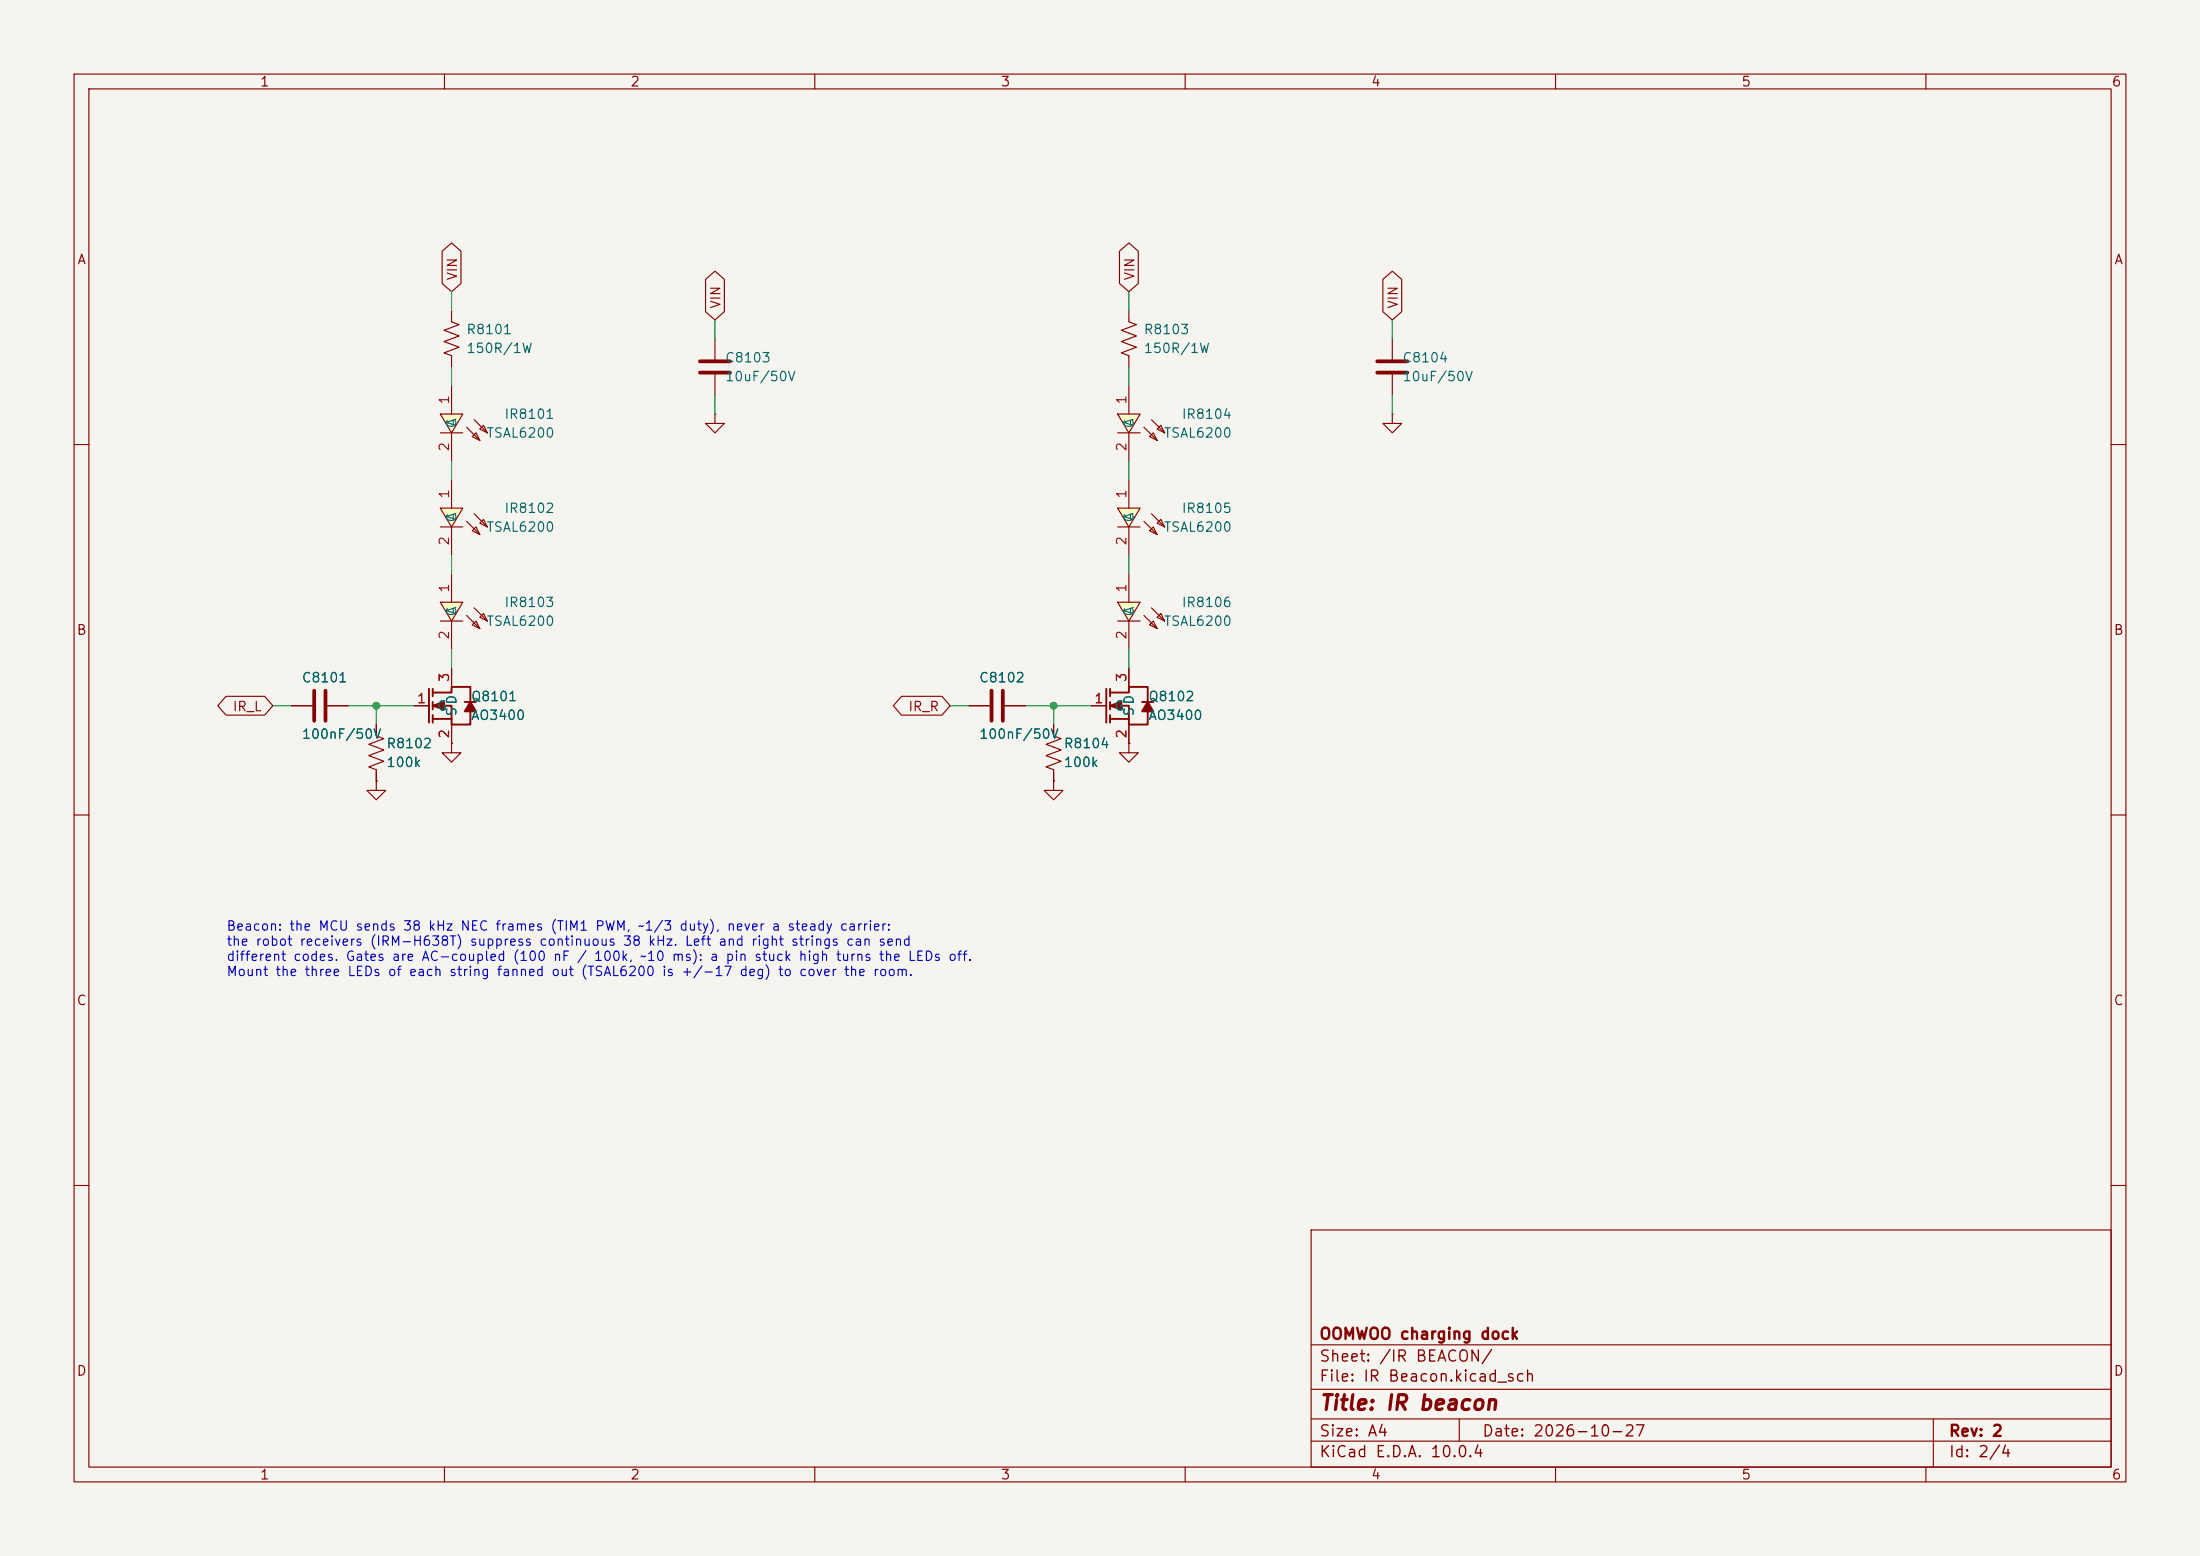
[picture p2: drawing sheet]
(kicad_sch
 (version 20260306)
 (generator "eeschema")
 (generator_version "10.0")
 (paper "A4")
 (title_block
  (title "IR beacon")
  (date "2026-10-27")
  (rev "2")
  (company "OOMWOO charging dock"))
 (lib_symbols
  (symbol "Device:C"
   (pin_numbers (hide yes))
   (pin_names
    (offset 0.254)) (exclude_from_sim no) (in_bom yes) (on_board yes)
   (in_pos_files yes)
   (duplicate_pin_numbers_are_jumpers no)
   (property "Reference" "C" (at 0.635 2.54 0) (show_name no) (do_not_autoplace no) (effects (font (size 1.27 1.27)) (justify left)))
   (property "Value" "C" (at 0.635 -2.54 0) (show_name no) (do_not_autoplace no) (effects (font (size 1.27 1.27)) (justify left)))
   (property "Footprint" "" (at 0.9652 -3.81 0) (show_name no) (do_not_autoplace no) (hide yes) (effects (font (size 1.27 1.27))))
   (property "Datasheet" "" (at 0 0 0) (show_name no) (do_not_autoplace no) (hide yes) (effects (font (size 1.27 1.27))))
   (property "Description" "Unpolarized capacitor" (at 0 0 0) (show_name no) (do_not_autoplace no) (hide yes) (effects (font (size 1.27 1.27))))
   (symbol "C_0_1"
    (polyline (pts (xy -2.032 0.762) (xy 2.032 0.762)) (stroke (width 0.508) (type default)) (fill (type none)))
    (polyline (pts (xy -2.032 -0.762) (xy 2.032 -0.762)) (stroke (width 0.508) (type default)) (fill (type none))))
   (symbol "C_1_1"
    (pin passive line (at 0 3.81 270) (length 2.794) (name "" (effects (font (size 1.27 1.27)))) (number "1" (effects (font (size 1.27 1.27)))))
    (pin passive line (at 0 -3.81 90) (length 2.794) (name "" (effects (font (size 1.27 1.27)))) (number "2" (effects (font (size 1.27 1.27))))))
   (embedded_fonts no))
  (symbol "Device:R_US"
   (pin_numbers (hide yes))
   (pin_names
    (offset 0)) (exclude_from_sim no) (in_bom yes) (on_board yes)
   (in_pos_files yes)
   (duplicate_pin_numbers_are_jumpers no)
   (property "Reference" "R" (at 2.54 0 90) (show_name no) (do_not_autoplace no) (effects (font (size 1.27 1.27))))
   (property "Value" "R_US" (at -2.54 0 90) (show_name no) (do_not_autoplace no) (effects (font (size 1.27 1.27))))
   (property "Footprint" "" (at 1.016 -0.254 90) (show_name no) (do_not_autoplace no) (hide yes) (effects (font (size 1.27 1.27))))
   (property "Datasheet" "" (at 0 0 0) (show_name no) (do_not_autoplace no) (hide yes) (effects (font (size 1.27 1.27))))
   (property "Description" "Resistor, US symbol" (at 0 0 0) (show_name no) (do_not_autoplace no) (hide yes) (effects (font (size 1.27 1.27))))
   (symbol "R_US_0_1"
    (polyline (pts (xy 0 2.286) (xy 0 2.54)) (stroke (width 0) (type default)) (fill (type none)))
    (polyline (pts (xy 0 2.286) (xy 1.016 1.905) (xy 0 1.524) (xy -1.016 1.143) (xy 0 0.762)) (stroke (width 0) (type default)) (fill (type none)))
    (polyline (pts (xy 0 0.762) (xy 1.016 0.381) (xy 0 0) (xy -1.016 -0.381) (xy 0 -0.762)) (stroke (width 0) (type default)) (fill (type none)))
    (polyline (pts (xy 0 -0.762) (xy 1.016 -1.143) (xy 0 -1.524) (xy -1.016 -1.905) (xy 0 -2.286)) (stroke (width 0) (type default)) (fill (type none)))
    (polyline (pts (xy 0 -2.286) (xy 0 -2.54)) (stroke (width 0) (type default)) (fill (type none))))
   (symbol "R_US_1_1"
    (pin passive line (at 0 3.81 270) (length 1.27) (name "" (effects (font (size 1.27 1.27)))) (number "1" (effects (font (size 1.27 1.27)))))
    (pin passive line (at 0 -3.81 90) (length 1.27) (name "" (effects (font (size 1.27 1.27)))) (number "2" (effects (font (size 1.27 1.27))))))
   (embedded_fonts no))
  (symbol "JLCImport:AO3400"
   (pin_names
    (offset 1.016)) (exclude_from_sim no) (in_bom yes) (on_board yes)
   (in_pos_files yes)
   (duplicate_pin_numbers_are_jumpers no)
   (property "Reference" "Q" (at 0 7.08 0) (show_name no) (do_not_autoplace no) (effects (font (size 1.27 1.27))))
   (property "Value" "AO3400" (at 0 -7.08 0) (show_name no) (do_not_autoplace no) (effects (font (size 1.27 1.27))))
   (property "Footprint" "JLCImport:AO3400" (at 0 0 0) (show_name no) (do_not_autoplace no) (hide yes) (effects (font (size 1.27 1.27))))
   (property "Datasheet" "https://wmsc.lcsc.com/wmsc/upload/file/pdf/v2/lcsc/2403011756_FOSAN-AO3400_C20628874.pdf" (at 0 0 0) (show_name no) (do_not_autoplace no) (hide yes) (effects (font (size 1.27 1.27))))
   (property "Description" "30V 5.8A N-channel MOSFET, 25mOhm@4.5V, Vgs +/-12V, Vth 0.65-1.5V, SOT-23" (at 0 0 0) (show_name no) (do_not_autoplace no) (hide yes) (effects (font (size 1.27 1.27))))
   (property "LCSC" "C20628874" (at 0 0 0) (show_name no) (do_not_autoplace no) (hide yes) (effects (font (size 1.27 1.27))))
   (property "Manufacturer" "FOSAN" (at 0 0 0) (show_name no) (do_not_autoplace no) (hide yes) (effects (font (size 1.27 1.27))))
   (property "Manufacturer Part" "AO3400" (at 0 0 0) (show_name no) (do_not_autoplace no) (hide yes) (effects (font (size 1.27 1.27))))
   (symbol "AO3400_0_1"
    (polyline (pts (xy -3.048 2.286) (xy -3.048 -2.286)) (stroke (width 0.254) (type solid)) (fill (type none)))
    (polyline (pts (xy -2.54 2.286) (xy -2.54 1.27)) (stroke (width 0.254) (type solid)) (fill (type none)))
    (polyline (pts (xy -2.54 1.778) (xy 0 1.778) (xy 0 2.54) (xy 2.54 2.54) (xy 2.54 0.508)) (stroke (width 0.254) (type solid)) (fill (type none)))
    (polyline (pts (xy -2.54 0) (xy -1.016 -0.508) (xy -1.016 0.508) (xy -2.54 0)) (stroke (width 0.254) (type solid)) (fill (type outline)))
    (polyline (pts (xy -2.54 0) (xy 0 0) (xy 0 -2.54) (xy 2.54 -2.54) (xy 2.54 -0.762)) (stroke (width 0.254) (type solid)) (fill (type none)))
    (polyline (pts (xy -2.54 -0.508) (xy -2.54 0.508)) (stroke (width 0.254) (type solid)) (fill (type none)))
    (polyline (pts (xy -2.54 -2.286) (xy -2.54 -1.27)) (stroke (width 0.254) (type solid)) (fill (type none)))
    (polyline (pts (xy 0 -1.778) (xy -2.54 -1.778)) (stroke (width 0.254) (type solid)) (fill (type none)))
    (polyline (pts (xy 2.54 0.508) (xy 1.778 -0.762) (xy 3.302 -0.762) (xy 2.54 0.508)) (stroke (width 0.254) (type solid)) (fill (type outline)))
    (polyline (pts (xy 3.302 0.508) (xy 3.048 0.508) (xy 2.032 0.508) (xy 1.778 0.508)) (stroke (width 0.254) (type solid)) (fill (type none)))
    (pin unspecified line (at -5.08 0 0) (length 2.032) (name "G" (effects (font (size 1.27 1.27)))) (number "1" (effects (font (size 1.27 1.27)))))
    (pin unspecified line (at 0 -5.08 90) (length 2.54) (name "S" (effects (font (size 1.27 1.27)))) (number "2" (effects (font (size 1.27 1.27)))))
    (pin unspecified line (at 0 5.08 270) (length 2.54) (name "D" (effects (font (size 1.27 1.27)))) (number "3" (effects (font (size 1.27 1.27))))))
   (embedded_fonts no))
  (symbol "JLCImport:TSAL6200" (exclude_from_sim no) (in_bom yes) (on_board yes)
   (in_pos_files yes)
   (duplicate_pin_numbers_are_jumpers no)
   (property "Reference" "IR" (at 0 3.81 0) (show_name no) (do_not_autoplace no) (effects (font (size 1.27 1.27))))
   (property "Value" "TSAL6200" (at 0 -6.35 0) (show_name no) (do_not_autoplace no) (effects (font (size 1.27 1.27))))
   (property "Footprint" "JLCImport:TSAL6200" (at 0 -8.89 0) (show_name no) (do_not_autoplace no) (hide yes) (effects (font (size 1.27 1.27))))
   (property "Datasheet" "https://lcsc.com/product-detail/Infrared-IR-LEDs_VISHAY_TSAL6200_TSAL6200_C55528.html" (at 0 -11.43 0) (show_name no) (do_not_autoplace no) (hide yes) (effects (font (size 1.27 1.27))))
   (property "Description" "TSAL6200" (at 0 0 0) (show_name no) (do_not_autoplace no) (hide yes) (effects (font (size 1.27 1.27))))
   (property "Manufacturer" "VISHAY(威世)" (at 0 -13.97 0) (show_name no) (do_not_autoplace no) (hide yes) (effects (font (size 1.27 1.27))))
   (property "MPN" "TSAL6200" (at 0 -16.51 0) (show_name no) (do_not_autoplace no) (hide yes) (effects (font (size 1.27 1.27))))
   (property "LCSC Part" "C55528" (at 0 -19.05 0) (show_name no) (do_not_autoplace no) (hide yes) (effects (font (size 1.27 1.27))))
   (symbol "TSAL6200_0_1"
    (polyline (pts (xy -1.27 -2.79) (xy 1.27 -1.27) (xy -1.27 0.25) (xy -1.27 -2.79)) (stroke (width 0) (type default)) (fill (type background)))
    (polyline (pts (xy -0.51 1.78) (xy 1.27 3.56)) (stroke (width 0) (type default)) (fill (type none)))
    (polyline (pts (xy 0.51 0.76) (xy 2.29 2.54)) (stroke (width 0) (type default)) (fill (type none)))
    (polyline (pts (xy 1.27 3.56) (xy 0.25 3.05) (xy 0.76 2.54) (xy 1.27 3.56)) (stroke (width 0) (type default)) (fill (type background)))
    (polyline (pts (xy 1.27 0.25) (xy 1.27 -2.79)) (stroke (width 0) (type default)) (fill (type none)))
    (polyline (pts (xy 2.29 2.54) (xy 1.27 2.03) (xy 1.78 1.52) (xy 2.29 2.54)) (stroke (width 0) (type default)) (fill (type background)))
    (pin passive line (at -5.08 -1.27 0) (length 3.81) (name "A" (effects (font (size 1.27 1.27)))) (number "1" (effects (font (size 1.27 1.27)))))
    (pin passive line (at 5.08 -1.27 180) (length 3.81) (name "C" (effects (font (size 1.27 1.27)))) (number "2" (effects (font (size 1.27 1.27))))))
   (embedded_fonts no))
  (symbol "power:GND"
   (power global)
   (pin_numbers (hide yes))
   (pin_names
    (offset 0) (hide yes)) (exclude_from_sim no) (in_bom yes) (on_board yes)
   (in_pos_files yes)
   (duplicate_pin_numbers_are_jumpers no)
   (property "Reference" "#PWR" (at 0 -6.35 0) (show_name no) (do_not_autoplace no) (hide yes) (effects (font (size 1.27 1.27))))
   (property "Value" "GND" (at 0 -3.81 0) (show_name no) (do_not_autoplace no) (effects (font (size 1.27 1.27))))
   (property "Footprint" "" (at 0 0 0) (show_name no) (do_not_autoplace no) (hide yes) (effects (font (size 1.27 1.27))))
   (property "Datasheet" "" (at 0 0 0) (show_name no) (do_not_autoplace no) (hide yes) (effects (font (size 1.27 1.27))))
   (property "Description" "Power symbol creates a global label with name \"GND\" , ground" (at 0 0 0) (show_name no) (do_not_autoplace no) (hide yes) (effects (font (size 1.27 1.27))))
   (symbol "GND_0_1"
    (polyline (pts (xy 0 0) (xy 0 -1.27) (xy 1.27 -1.27) (xy 0 -2.54) (xy -1.27 -1.27) (xy 0 -1.27)) (stroke (width 0) (type default)) (fill (type none))))
   (symbol "GND_1_1"
    (pin power_in line (at 0 0 270) (length 0) (name "" (effects (font (size 1.27 1.27)))) (number "1" (effects (font (size 1.27 1.27))))))
   (embedded_fonts no)))
 (symbol
  (lib_id "Device:R_US")
  (at 60.96 45.72 0)
  (unit 1)
  (body_style 1)
  (exclude_from_sim no)
  (in_bom yes)
  (on_board yes)
  (in_pos_files yes)
  (dnp no)
  (property "Reference" "R8101" (at 62.865 44.45 0) (show_name no) (do_not_autoplace no) (effects (font (size 1.27 1.27)) (justify left)))
  (property "Value" "150R/1W" (at 62.865 46.99 0) (show_name no) (do_not_autoplace no) (effects (font (size 1.27 1.27)) (justify left)))
  (property "Footprint" "Resistor_SMD:R_2512_6332Metric" (at 60.96 45.72 0) (hide yes) (show_name no) (do_not_autoplace no) (effects (font (size 1.27 1.27))))
  (property "Datasheet" "" (at 60.96 45.72 0) (hide yes) (show_name no) (do_not_autoplace no) (effects (font (size 1.27 1.27))))
  (property "Description" "LED current ~100 mA peak from 20 V (3 x TSAL6200)" (at 60.96 45.72 0) (hide yes) (show_name no) (do_not_autoplace no) (effects (font (size 1.27 1.27))))
  (property "LCSC" "C25471" (at 60.96 45.72 0) (hide yes) (show_name no) (do_not_autoplace no) (effects (font (size 1.27 1.27))))
  (pin "1")
  (pin "2"))
 (wire
  (pts (xy 60.96 41.91) (xy 60.96 39.37))
  (stroke (width 0) (type default)))
 (global_label "VIN"
  (shape bidirectional)
  (at 60.96 39.37 90)
  (fields_autoplaced yes)
  (effects (font (size 1.27 1.27)) (justify left))
  (property "Intersheetrefs" "${INTERSHEET_REFS}" (at 60.96 39.37 90) (hide yes) (show_name no) (do_not_autoplace no) (effects (font (size 1.27 1.27)) (justify left))))
 (symbol
  (lib_id "JLCImport:TSAL6200")
  (at 62.23 57.15 270)
  (unit 1)
  (body_style 1)
  (exclude_from_sim no)
  (in_bom yes)
  (on_board yes)
  (in_pos_files yes)
  (dnp no)
  (property "Reference" "IR8101" (at 74.93 55.88 90) (show_name no) (do_not_autoplace no) (effects (font (size 1.27 1.27)) (justify right)))
  (property "Value" "TSAL6200" (at 74.93 58.42 90) (show_name no) (do_not_autoplace no) (effects (font (size 1.27 1.27)) (justify right)))
  (property "Footprint" "JLCImport:TSAL6200" (at 62.23 57.15 0) (hide yes) (show_name no) (do_not_autoplace no) (effects (font (size 1.27 1.27))))
  (property "Datasheet" "" (at 62.23 57.15 0) (hide yes) (show_name no) (do_not_autoplace no) (effects (font (size 1.27 1.27))))
  (property "Description" "940 nm IR LED, 100 mA, +/-17 deg (fan them out)" (at 62.23 57.15 0) (hide yes) (show_name no) (do_not_autoplace no) (effects (font (size 1.27 1.27))))
  (property "LCSC" "C55528" (at 62.23 57.15 0) (hide yes) (show_name no) (do_not_autoplace no) (effects (font (size 1.27 1.27))))
  (pin "1")
  (pin "2"))
 (wire
  (pts (xy 60.96 49.53) (xy 60.96 52.07))
  (stroke (width 0) (type default)))
 (symbol
  (lib_id "JLCImport:TSAL6200")
  (at 62.23 69.85 270)
  (unit 1)
  (body_style 1)
  (exclude_from_sim no)
  (in_bom yes)
  (on_board yes)
  (in_pos_files yes)
  (dnp no)
  (property "Reference" "IR8102" (at 74.93 68.58 90) (show_name no) (do_not_autoplace no) (effects (font (size 1.27 1.27)) (justify right)))
  (property "Value" "TSAL6200" (at 74.93 71.12 90) (show_name no) (do_not_autoplace no) (effects (font (size 1.27 1.27)) (justify right)))
  (property "Footprint" "JLCImport:TSAL6200" (at 62.23 69.85 0) (hide yes) (show_name no) (do_not_autoplace no) (effects (font (size 1.27 1.27))))
  (property "Datasheet" "" (at 62.23 69.85 0) (hide yes) (show_name no) (do_not_autoplace no) (effects (font (size 1.27 1.27))))
  (property "Description" "940 nm IR LED, 100 mA, +/-17 deg (fan them out)" (at 62.23 69.85 0) (hide yes) (show_name no) (do_not_autoplace no) (effects (font (size 1.27 1.27))))
  (property "LCSC" "C55528" (at 62.23 69.85 0) (hide yes) (show_name no) (do_not_autoplace no) (effects (font (size 1.27 1.27))))
  (pin "1")
  (pin "2"))
 (wire
  (pts (xy 60.96 62.23) (xy 60.96 64.77))
  (stroke (width 0) (type default)))
 (symbol
  (lib_id "JLCImport:TSAL6200")
  (at 62.23 82.55 270)
  (unit 1)
  (body_style 1)
  (exclude_from_sim no)
  (in_bom yes)
  (on_board yes)
  (in_pos_files yes)
  (dnp no)
  (property "Reference" "IR8103" (at 74.93 81.28 90) (show_name no) (do_not_autoplace no) (effects (font (size 1.27 1.27)) (justify right)))
  (property "Value" "TSAL6200" (at 74.93 83.82 90) (show_name no) (do_not_autoplace no) (effects (font (size 1.27 1.27)) (justify right)))
  (property "Footprint" "JLCImport:TSAL6200" (at 62.23 82.55 0) (hide yes) (show_name no) (do_not_autoplace no) (effects (font (size 1.27 1.27))))
  (property "Datasheet" "" (at 62.23 82.55 0) (hide yes) (show_name no) (do_not_autoplace no) (effects (font (size 1.27 1.27))))
  (property "Description" "940 nm IR LED, 100 mA, +/-17 deg (fan them out)" (at 62.23 82.55 0) (hide yes) (show_name no) (do_not_autoplace no) (effects (font (size 1.27 1.27))))
  (property "LCSC" "C55528" (at 62.23 82.55 0) (hide yes) (show_name no) (do_not_autoplace no) (effects (font (size 1.27 1.27))))
  (pin "1")
  (pin "2"))
 (wire
  (pts (xy 60.96 74.93) (xy 60.96 77.47))
  (stroke (width 0) (type default)))
 (symbol
  (lib_id "JLCImport:AO3400")
  (at 60.96 95.25 0)
  (unit 1)
  (body_style 1)
  (exclude_from_sim no)
  (in_bom yes)
  (on_board yes)
  (in_pos_files yes)
  (dnp no)
  (property "Reference" "Q8101" (at 63.5 93.98 0) (show_name no) (do_not_autoplace no) (effects (font (size 1.27 1.27)) (justify left)))
  (property "Value" "AO3400" (at 63.5 96.52 0) (show_name no) (do_not_autoplace no) (effects (font (size 1.27 1.27)) (justify left)))
  (property "Footprint" "JLCImport:AO3400" (at 60.96 95.25 0) (hide yes) (show_name no) (do_not_autoplace no) (effects (font (size 1.27 1.27))))
  (property "Datasheet" "" (at 60.96 95.25 0) (hide yes) (show_name no) (do_not_autoplace no) (effects (font (size 1.27 1.27))))
  (property "Description" "IR LED switch" (at 60.96 95.25 0) (hide yes) (show_name no) (do_not_autoplace no) (effects (font (size 1.27 1.27))))
  (property "LCSC" "C20628874" (at 60.96 95.25 0) (hide yes) (show_name no) (do_not_autoplace no) (effects (font (size 1.27 1.27))))
  (pin "1")
  (pin "2")
  (pin "3"))
 (symbol
  (lib_id "power:GND")
  (at 60.96 100.33 0)
  (unit 1)
  (body_style 1)
  (exclude_from_sim no)
  (in_bom yes)
  (on_board yes)
  (in_pos_files yes)
  (dnp no)
  (property "Reference" "#PWR0828" (at 60.96 100.33 0) (hide yes) (show_name no) (do_not_autoplace no) (effects (font (size 1.27 1.27))))
  (property "Value" "GND" (at 60.96 105.41 0) (hide yes) (show_name no) (do_not_autoplace no) (effects (font (size 1.27 1.27))))
  (property "Footprint" "" (at 60.96 100.33 0) (hide yes) (show_name no) (do_not_autoplace no) (effects (font (size 1.27 1.27))))
  (property "Datasheet" "" (at 60.96 100.33 0) (hide yes) (show_name no) (do_not_autoplace no) (effects (font (size 1.27 1.27))))
  (property "Description" "" (at 60.96 100.33 0) (hide yes) (show_name no) (do_not_autoplace no) (effects (font (size 1.27 1.27))))
  (pin "1"))
 (wire
  (pts (xy 60.96 87.63) (xy 60.96 90.17))
  (stroke (width 0) (type default)))
 (symbol
  (lib_id "Device:C")
  (at 43.18 95.25 90)
  (unit 1)
  (body_style 1)
  (exclude_from_sim no)
  (in_bom yes)
  (on_board yes)
  (in_pos_files yes)
  (dnp no)
  (property "Reference" "C8101" (at 40.64 91.44 90) (show_name no) (do_not_autoplace no) (effects (font (size 1.27 1.27)) (justify right)))
  (property "Value" "100nF/50V" (at 40.64 99.06 90) (show_name no) (do_not_autoplace no) (effects (font (size 1.27 1.27)) (justify right)))
  (property "Footprint" "Capacitor_SMD:C_0603_1608Metric" (at 43.18 95.25 0) (hide yes) (show_name no) (do_not_autoplace no) (effects (font (size 1.27 1.27))))
  (property "Datasheet" "" (at 43.18 95.25 0) (hide yes) (show_name no) (do_not_autoplace no) (effects (font (size 1.27 1.27))))
  (property "Description" "" (at 43.18 95.25 0) (hide yes) (show_name no) (do_not_autoplace no) (effects (font (size 1.27 1.27))))
  (property "LCSC" "C1591" (at 43.18 95.25 0) (hide yes) (show_name no) (do_not_autoplace no) (effects (font (size 1.27 1.27))))
  (pin "1")
  (pin "2"))
 (wire
  (pts (xy 39.37 95.25) (xy 36.83 95.25))
  (stroke (width 0) (type default)))
 (global_label "IR_L"
  (shape bidirectional)
  (at 36.83 95.25 180)
  (fields_autoplaced yes)
  (effects (font (size 1.27 1.27)) (justify right))
  (property "Intersheetrefs" "${INTERSHEET_REFS}" (at 36.83 95.25 180) (hide yes) (show_name no) (do_not_autoplace no) (effects (font (size 1.27 1.27)) (justify right))))
 (wire
  (pts (xy 46.99 95.25) (xy 55.88 95.25))
  (stroke (width 0) (type default)))
 (junction
  (at 50.8 95.25)
  (diameter 0)
  (color 0 0 0 0))
 (wire
  (pts (xy 50.8 95.25) (xy 50.8 97.79))
  (stroke (width 0) (type default)))
 (symbol
  (lib_id "Device:R_US")
  (at 50.8 101.6 0)
  (unit 1)
  (body_style 1)
  (exclude_from_sim no)
  (in_bom yes)
  (on_board yes)
  (in_pos_files yes)
  (dnp no)
  (property "Reference" "R8102" (at 52.07 100.33 0) (show_name no) (do_not_autoplace no) (effects (font (size 1.27 1.27)) (justify left)))
  (property "Value" "100k" (at 52.07 102.87 0) (show_name no) (do_not_autoplace no) (effects (font (size 1.27 1.27)) (justify left)))
  (property "Footprint" "Resistor_SMD:R_0603_1608Metric" (at 50.8 101.6 0) (hide yes) (show_name no) (do_not_autoplace no) (effects (font (size 1.27 1.27))))
  (property "Datasheet" "" (at 50.8 101.6 0) (hide yes) (show_name no) (do_not_autoplace no) (effects (font (size 1.27 1.27))))
  (property "Description" "" (at 50.8 101.6 0) (hide yes) (show_name no) (do_not_autoplace no) (effects (font (size 1.27 1.27))))
  (property "LCSC" "C2907088" (at 50.8 101.6 0) (hide yes) (show_name no) (do_not_autoplace no) (effects (font (size 1.27 1.27))))
  (pin "1")
  (pin "2"))
 (symbol
  (lib_id "power:GND")
  (at 50.8 105.41 0)
  (unit 1)
  (body_style 1)
  (exclude_from_sim no)
  (in_bom yes)
  (on_board yes)
  (in_pos_files yes)
  (dnp no)
  (property "Reference" "#PWR0829" (at 50.8 105.41 0) (hide yes) (show_name no) (do_not_autoplace no) (effects (font (size 1.27 1.27))))
  (property "Value" "GND" (at 50.8 110.49 0) (hide yes) (show_name no) (do_not_autoplace no) (effects (font (size 1.27 1.27))))
  (property "Footprint" "" (at 50.8 105.41 0) (hide yes) (show_name no) (do_not_autoplace no) (effects (font (size 1.27 1.27))))
  (property "Datasheet" "" (at 50.8 105.41 0) (hide yes) (show_name no) (do_not_autoplace no) (effects (font (size 1.27 1.27))))
  (property "Description" "" (at 50.8 105.41 0) (hide yes) (show_name no) (do_not_autoplace no) (effects (font (size 1.27 1.27))))
  (pin "1"))
 (symbol
  (lib_id "Device:R_US")
  (at 152.4 45.72 0)
  (unit 1)
  (body_style 1)
  (exclude_from_sim no)
  (in_bom yes)
  (on_board yes)
  (in_pos_files yes)
  (dnp no)
  (property "Reference" "R8103" (at 154.305 44.45 0) (show_name no) (do_not_autoplace no) (effects (font (size 1.27 1.27)) (justify left)))
  (property "Value" "150R/1W" (at 154.305 46.99 0) (show_name no) (do_not_autoplace no) (effects (font (size 1.27 1.27)) (justify left)))
  (property "Footprint" "Resistor_SMD:R_2512_6332Metric" (at 152.4 45.72 0) (hide yes) (show_name no) (do_not_autoplace no) (effects (font (size 1.27 1.27))))
  (property "Datasheet" "" (at 152.4 45.72 0) (hide yes) (show_name no) (do_not_autoplace no) (effects (font (size 1.27 1.27))))
  (property "Description" "LED current ~100 mA peak from 20 V (3 x TSAL6200)" (at 152.4 45.72 0) (hide yes) (show_name no) (do_not_autoplace no) (effects (font (size 1.27 1.27))))
  (property "LCSC" "C25471" (at 152.4 45.72 0) (hide yes) (show_name no) (do_not_autoplace no) (effects (font (size 1.27 1.27))))
  (pin "1")
  (pin "2"))
 (wire
  (pts (xy 152.4 41.91) (xy 152.4 39.37))
  (stroke (width 0) (type default)))
 (global_label "VIN"
  (shape bidirectional)
  (at 152.4 39.37 90)
  (fields_autoplaced yes)
  (effects (font (size 1.27 1.27)) (justify left))
  (property "Intersheetrefs" "${INTERSHEET_REFS}" (at 152.4 39.37 90) (hide yes) (show_name no) (do_not_autoplace no) (effects (font (size 1.27 1.27)) (justify left))))
 (symbol
  (lib_id "JLCImport:TSAL6200")
  (at 153.67 57.15 270)
  (unit 1)
  (body_style 1)
  (exclude_from_sim no)
  (in_bom yes)
  (on_board yes)
  (in_pos_files yes)
  (dnp no)
  (property "Reference" "IR8104" (at 166.37 55.88 90) (show_name no) (do_not_autoplace no) (effects (font (size 1.27 1.27)) (justify right)))
  (property "Value" "TSAL6200" (at 166.37 58.42 90) (show_name no) (do_not_autoplace no) (effects (font (size 1.27 1.27)) (justify right)))
  (property "Footprint" "JLCImport:TSAL6200" (at 153.67 57.15 0) (hide yes) (show_name no) (do_not_autoplace no) (effects (font (size 1.27 1.27))))
  (property "Datasheet" "" (at 153.67 57.15 0) (hide yes) (show_name no) (do_not_autoplace no) (effects (font (size 1.27 1.27))))
  (property "Description" "940 nm IR LED, 100 mA, +/-17 deg (fan them out)" (at 153.67 57.15 0) (hide yes) (show_name no) (do_not_autoplace no) (effects (font (size 1.27 1.27))))
  (property "LCSC" "C55528" (at 153.67 57.15 0) (hide yes) (show_name no) (do_not_autoplace no) (effects (font (size 1.27 1.27))))
  (pin "1")
  (pin "2"))
 (wire
  (pts (xy 152.4 49.53) (xy 152.4 52.07))
  (stroke (width 0) (type default)))
 (symbol
  (lib_id "JLCImport:TSAL6200")
  (at 153.67 69.85 270)
  (unit 1)
  (body_style 1)
  (exclude_from_sim no)
  (in_bom yes)
  (on_board yes)
  (in_pos_files yes)
  (dnp no)
  (property "Reference" "IR8105" (at 166.37 68.58 90) (show_name no) (do_not_autoplace no) (effects (font (size 1.27 1.27)) (justify right)))
  (property "Value" "TSAL6200" (at 166.37 71.12 90) (show_name no) (do_not_autoplace no) (effects (font (size 1.27 1.27)) (justify right)))
  (property "Footprint" "JLCImport:TSAL6200" (at 153.67 69.85 0) (hide yes) (show_name no) (do_not_autoplace no) (effects (font (size 1.27 1.27))))
  (property "Datasheet" "" (at 153.67 69.85 0) (hide yes) (show_name no) (do_not_autoplace no) (effects (font (size 1.27 1.27))))
  (property "Description" "940 nm IR LED, 100 mA, +/-17 deg (fan them out)" (at 153.67 69.85 0) (hide yes) (show_name no) (do_not_autoplace no) (effects (font (size 1.27 1.27))))
  (property "LCSC" "C55528" (at 153.67 69.85 0) (hide yes) (show_name no) (do_not_autoplace no) (effects (font (size 1.27 1.27))))
  (pin "1")
  (pin "2"))
 (wire
  (pts (xy 152.4 62.23) (xy 152.4 64.77))
  (stroke (width 0) (type default)))
 (symbol
  (lib_id "JLCImport:TSAL6200")
  (at 153.67 82.55 270)
  (unit 1)
  (body_style 1)
  (exclude_from_sim no)
  (in_bom yes)
  (on_board yes)
  (in_pos_files yes)
  (dnp no)
  (property "Reference" "IR8106" (at 166.37 81.28 90) (show_name no) (do_not_autoplace no) (effects (font (size 1.27 1.27)) (justify right)))
  (property "Value" "TSAL6200" (at 166.37 83.82 90) (show_name no) (do_not_autoplace no) (effects (font (size 1.27 1.27)) (justify right)))
  (property "Footprint" "JLCImport:TSAL6200" (at 153.67 82.55 0) (hide yes) (show_name no) (do_not_autoplace no) (effects (font (size 1.27 1.27))))
  (property "Datasheet" "" (at 153.67 82.55 0) (hide yes) (show_name no) (do_not_autoplace no) (effects (font (size 1.27 1.27))))
  (property "Description" "940 nm IR LED, 100 mA, +/-17 deg (fan them out)" (at 153.67 82.55 0) (hide yes) (show_name no) (do_not_autoplace no) (effects (font (size 1.27 1.27))))
  (property "LCSC" "C55528" (at 153.67 82.55 0) (hide yes) (show_name no) (do_not_autoplace no) (effects (font (size 1.27 1.27))))
  (pin "1")
  (pin "2"))
 (wire
  (pts (xy 152.4 74.93) (xy 152.4 77.47))
  (stroke (width 0) (type default)))
 (symbol
  (lib_id "JLCImport:AO3400")
  (at 152.4 95.25 0)
  (unit 1)
  (body_style 1)
  (exclude_from_sim no)
  (in_bom yes)
  (on_board yes)
  (in_pos_files yes)
  (dnp no)
  (property "Reference" "Q8102" (at 154.94 93.98 0) (show_name no) (do_not_autoplace no) (effects (font (size 1.27 1.27)) (justify left)))
  (property "Value" "AO3400" (at 154.94 96.52 0) (show_name no) (do_not_autoplace no) (effects (font (size 1.27 1.27)) (justify left)))
  (property "Footprint" "JLCImport:AO3400" (at 152.4 95.25 0) (hide yes) (show_name no) (do_not_autoplace no) (effects (font (size 1.27 1.27))))
  (property "Datasheet" "" (at 152.4 95.25 0) (hide yes) (show_name no) (do_not_autoplace no) (effects (font (size 1.27 1.27))))
  (property "Description" "IR LED switch" (at 152.4 95.25 0) (hide yes) (show_name no) (do_not_autoplace no) (effects (font (size 1.27 1.27))))
  (property "LCSC" "C20628874" (at 152.4 95.25 0) (hide yes) (show_name no) (do_not_autoplace no) (effects (font (size 1.27 1.27))))
  (pin "1")
  (pin "2")
  (pin "3"))
 (symbol
  (lib_id "power:GND")
  (at 152.4 100.33 0)
  (unit 1)
  (body_style 1)
  (exclude_from_sim no)
  (in_bom yes)
  (on_board yes)
  (in_pos_files yes)
  (dnp no)
  (property "Reference" "#PWR0830" (at 152.4 100.33 0) (hide yes) (show_name no) (do_not_autoplace no) (effects (font (size 1.27 1.27))))
  (property "Value" "GND" (at 152.4 105.41 0) (hide yes) (show_name no) (do_not_autoplace no) (effects (font (size 1.27 1.27))))
  (property "Footprint" "" (at 152.4 100.33 0) (hide yes) (show_name no) (do_not_autoplace no) (effects (font (size 1.27 1.27))))
  (property "Datasheet" "" (at 152.4 100.33 0) (hide yes) (show_name no) (do_not_autoplace no) (effects (font (size 1.27 1.27))))
  (property "Description" "" (at 152.4 100.33 0) (hide yes) (show_name no) (do_not_autoplace no) (effects (font (size 1.27 1.27))))
  (pin "1"))
 (wire
  (pts (xy 152.4 87.63) (xy 152.4 90.17))
  (stroke (width 0) (type default)))
 (symbol
  (lib_id "Device:C")
  (at 134.62 95.25 90)
  (unit 1)
  (body_style 1)
  (exclude_from_sim no)
  (in_bom yes)
  (on_board yes)
  (in_pos_files yes)
  (dnp no)
  (property "Reference" "C8102" (at 132.08 91.44 90) (show_name no) (do_not_autoplace no) (effects (font (size 1.27 1.27)) (justify right)))
  (property "Value" "100nF/50V" (at 132.08 99.06 90) (show_name no) (do_not_autoplace no) (effects (font (size 1.27 1.27)) (justify right)))
  (property "Footprint" "Capacitor_SMD:C_0603_1608Metric" (at 134.62 95.25 0) (hide yes) (show_name no) (do_not_autoplace no) (effects (font (size 1.27 1.27))))
  (property "Datasheet" "" (at 134.62 95.25 0) (hide yes) (show_name no) (do_not_autoplace no) (effects (font (size 1.27 1.27))))
  (property "Description" "" (at 134.62 95.25 0) (hide yes) (show_name no) (do_not_autoplace no) (effects (font (size 1.27 1.27))))
  (property "LCSC" "C1591" (at 134.62 95.25 0) (hide yes) (show_name no) (do_not_autoplace no) (effects (font (size 1.27 1.27))))
  (pin "1")
  (pin "2"))
 (wire
  (pts (xy 130.81 95.25) (xy 128.27 95.25))
  (stroke (width 0) (type default)))
 (global_label "IR_R"
  (shape bidirectional)
  (at 128.27 95.25 180)
  (fields_autoplaced yes)
  (effects (font (size 1.27 1.27)) (justify right))
  (property "Intersheetrefs" "${INTERSHEET_REFS}" (at 128.27 95.25 180) (hide yes) (show_name no) (do_not_autoplace no) (effects (font (size 1.27 1.27)) (justify right))))
 (wire
  (pts (xy 138.43 95.25) (xy 147.32 95.25))
  (stroke (width 0) (type default)))
 (junction
  (at 142.24 95.25)
  (diameter 0)
  (color 0 0 0 0))
 (wire
  (pts (xy 142.24 95.25) (xy 142.24 97.79))
  (stroke (width 0) (type default)))
 (symbol
  (lib_id "Device:R_US")
  (at 142.24 101.6 0)
  (unit 1)
  (body_style 1)
  (exclude_from_sim no)
  (in_bom yes)
  (on_board yes)
  (in_pos_files yes)
  (dnp no)
  (property "Reference" "R8104" (at 143.51 100.33 0) (show_name no) (do_not_autoplace no) (effects (font (size 1.27 1.27)) (justify left)))
  (property "Value" "100k" (at 143.51 102.87 0) (show_name no) (do_not_autoplace no) (effects (font (size 1.27 1.27)) (justify left)))
  (property "Footprint" "Resistor_SMD:R_0603_1608Metric" (at 142.24 101.6 0) (hide yes) (show_name no) (do_not_autoplace no) (effects (font (size 1.27 1.27))))
  (property "Datasheet" "" (at 142.24 101.6 0) (hide yes) (show_name no) (do_not_autoplace no) (effects (font (size 1.27 1.27))))
  (property "Description" "" (at 142.24 101.6 0) (hide yes) (show_name no) (do_not_autoplace no) (effects (font (size 1.27 1.27))))
  (property "LCSC" "C2907088" (at 142.24 101.6 0) (hide yes) (show_name no) (do_not_autoplace no) (effects (font (size 1.27 1.27))))
  (pin "1")
  (pin "2"))
 (symbol
  (lib_id "power:GND")
  (at 142.24 105.41 0)
  (unit 1)
  (body_style 1)
  (exclude_from_sim no)
  (in_bom yes)
  (on_board yes)
  (in_pos_files yes)
  (dnp no)
  (property "Reference" "#PWR0831" (at 142.24 105.41 0) (hide yes) (show_name no) (do_not_autoplace no) (effects (font (size 1.27 1.27))))
  (property "Value" "GND" (at 142.24 110.49 0) (hide yes) (show_name no) (do_not_autoplace no) (effects (font (size 1.27 1.27))))
  (property "Footprint" "" (at 142.24 105.41 0) (hide yes) (show_name no) (do_not_autoplace no) (effects (font (size 1.27 1.27))))
  (property "Datasheet" "" (at 142.24 105.41 0) (hide yes) (show_name no) (do_not_autoplace no) (effects (font (size 1.27 1.27))))
  (property "Description" "" (at 142.24 105.41 0) (hide yes) (show_name no) (do_not_autoplace no) (effects (font (size 1.27 1.27))))
  (pin "1"))
 (symbol
  (lib_id "Device:C")
  (at 96.52 49.53 0)
  (unit 1)
  (body_style 1)
  (exclude_from_sim no)
  (in_bom yes)
  (on_board yes)
  (in_pos_files yes)
  (dnp no)
  (property "Reference" "C8103" (at 97.79 48.26 0) (show_name no) (do_not_autoplace no) (effects (font (size 1.27 1.27)) (justify left)))
  (property "Value" "10uF/50V" (at 97.79 50.8 0) (show_name no) (do_not_autoplace no) (effects (font (size 1.27 1.27)) (justify left)))
  (property "Footprint" "Capacitor_SMD:C_1206_3216Metric" (at 96.52 49.53 0) (hide yes) (show_name no) (do_not_autoplace no) (effects (font (size 1.27 1.27))))
  (property "Datasheet" "" (at 96.52 49.53 0) (hide yes) (show_name no) (do_not_autoplace no) (effects (font (size 1.27 1.27))))
  (property "Description" "" (at 96.52 49.53 0) (hide yes) (show_name no) (do_not_autoplace no) (effects (font (size 1.27 1.27))))
  (property "LCSC" "C13585" (at 96.52 49.53 0) (hide yes) (show_name no) (do_not_autoplace no) (effects (font (size 1.27 1.27))))
  (pin "1")
  (pin "2"))
 (wire
  (pts (xy 96.52 45.72) (xy 96.52 43.18))
  (stroke (width 0) (type default)))
 (global_label "VIN"
  (shape bidirectional)
  (at 96.52 43.18 90)
  (fields_autoplaced yes)
  (effects (font (size 1.27 1.27)) (justify left))
  (property "Intersheetrefs" "${INTERSHEET_REFS}" (at 96.52 43.18 90) (hide yes) (show_name no) (do_not_autoplace no) (effects (font (size 1.27 1.27)) (justify left))))
 (wire
  (pts (xy 96.52 53.34) (xy 96.52 55.88))
  (stroke (width 0) (type default)))
 (symbol
  (lib_id "power:GND")
  (at 96.52 55.88 0)
  (unit 1)
  (body_style 1)
  (exclude_from_sim no)
  (in_bom yes)
  (on_board yes)
  (in_pos_files yes)
  (dnp no)
  (property "Reference" "#PWR0832" (at 96.52 55.88 0) (hide yes) (show_name no) (do_not_autoplace no) (effects (font (size 1.27 1.27))))
  (property "Value" "GND" (at 96.52 60.96 0) (hide yes) (show_name no) (do_not_autoplace no) (effects (font (size 1.27 1.27))))
  (property "Footprint" "" (at 96.52 55.88 0) (hide yes) (show_name no) (do_not_autoplace no) (effects (font (size 1.27 1.27))))
  (property "Datasheet" "" (at 96.52 55.88 0) (hide yes) (show_name no) (do_not_autoplace no) (effects (font (size 1.27 1.27))))
  (property "Description" "" (at 96.52 55.88 0) (hide yes) (show_name no) (do_not_autoplace no) (effects (font (size 1.27 1.27))))
  (pin "1"))
 (symbol
  (lib_id "Device:C")
  (at 187.96 49.53 0)
  (unit 1)
  (body_style 1)
  (exclude_from_sim no)
  (in_bom yes)
  (on_board yes)
  (in_pos_files yes)
  (dnp no)
  (property "Reference" "C8104" (at 189.23 48.26 0) (show_name no) (do_not_autoplace no) (effects (font (size 1.27 1.27)) (justify left)))
  (property "Value" "10uF/50V" (at 189.23 50.8 0) (show_name no) (do_not_autoplace no) (effects (font (size 1.27 1.27)) (justify left)))
  (property "Footprint" "Capacitor_SMD:C_1206_3216Metric" (at 187.96 49.53 0) (hide yes) (show_name no) (do_not_autoplace no) (effects (font (size 1.27 1.27))))
  (property "Datasheet" "" (at 187.96 49.53 0) (hide yes) (show_name no) (do_not_autoplace no) (effects (font (size 1.27 1.27))))
  (property "Description" "" (at 187.96 49.53 0) (hide yes) (show_name no) (do_not_autoplace no) (effects (font (size 1.27 1.27))))
  (property "LCSC" "C13585" (at 187.96 49.53 0) (hide yes) (show_name no) (do_not_autoplace no) (effects (font (size 1.27 1.27))))
  (pin "1")
  (pin "2"))
 (wire
  (pts (xy 187.96 45.72) (xy 187.96 43.18))
  (stroke (width 0) (type default)))
 (global_label "VIN"
  (shape bidirectional)
  (at 187.96 43.18 90)
  (fields_autoplaced yes)
  (effects (font (size 1.27 1.27)) (justify left))
  (property "Intersheetrefs" "${INTERSHEET_REFS}" (at 187.96 43.18 90) (hide yes) (show_name no) (do_not_autoplace no) (effects (font (size 1.27 1.27)) (justify left))))
 (wire
  (pts (xy 187.96 53.34) (xy 187.96 55.88))
  (stroke (width 0) (type default)))
 (symbol
  (lib_id "power:GND")
  (at 187.96 55.88 0)
  (unit 1)
  (body_style 1)
  (exclude_from_sim no)
  (in_bom yes)
  (on_board yes)
  (in_pos_files yes)
  (dnp no)
  (property "Reference" "#PWR0833" (at 187.96 55.88 0) (hide yes) (show_name no) (do_not_autoplace no) (effects (font (size 1.27 1.27))))
  (property "Value" "GND" (at 187.96 60.96 0) (hide yes) (show_name no) (do_not_autoplace no) (effects (font (size 1.27 1.27))))
  (property "Footprint" "" (at 187.96 55.88 0) (hide yes) (show_name no) (do_not_autoplace no) (effects (font (size 1.27 1.27))))
  (property "Datasheet" "" (at 187.96 55.88 0) (hide yes) (show_name no) (do_not_autoplace no) (effects (font (size 1.27 1.27))))
  (property "Description" "" (at 187.96 55.88 0) (hide yes) (show_name no) (do_not_autoplace no) (effects (font (size 1.27 1.27))))
  (pin "1"))
 (text "Beacon: the MCU sends 38 kHz NEC frames (TIM1 PWM, ~1/3 duty), never a steady carrier:\nthe robot receivers (IRM-H638T) suppress continuous 38 kHz. Left and right strings can send\ndifferent codes. Gates are AC-coupled (100 nF / 100k, ~10 ms): a pin stuck high turns the LEDs off.\nMount the three LEDs of each string fanned out (TSAL6200 is +/-17 deg) to cover the room."
  (exclude_from_sim no)
  (at 30.48 132.08 0)
  (effects (font (size 1.27 1.27)) (justify left bottom))))
